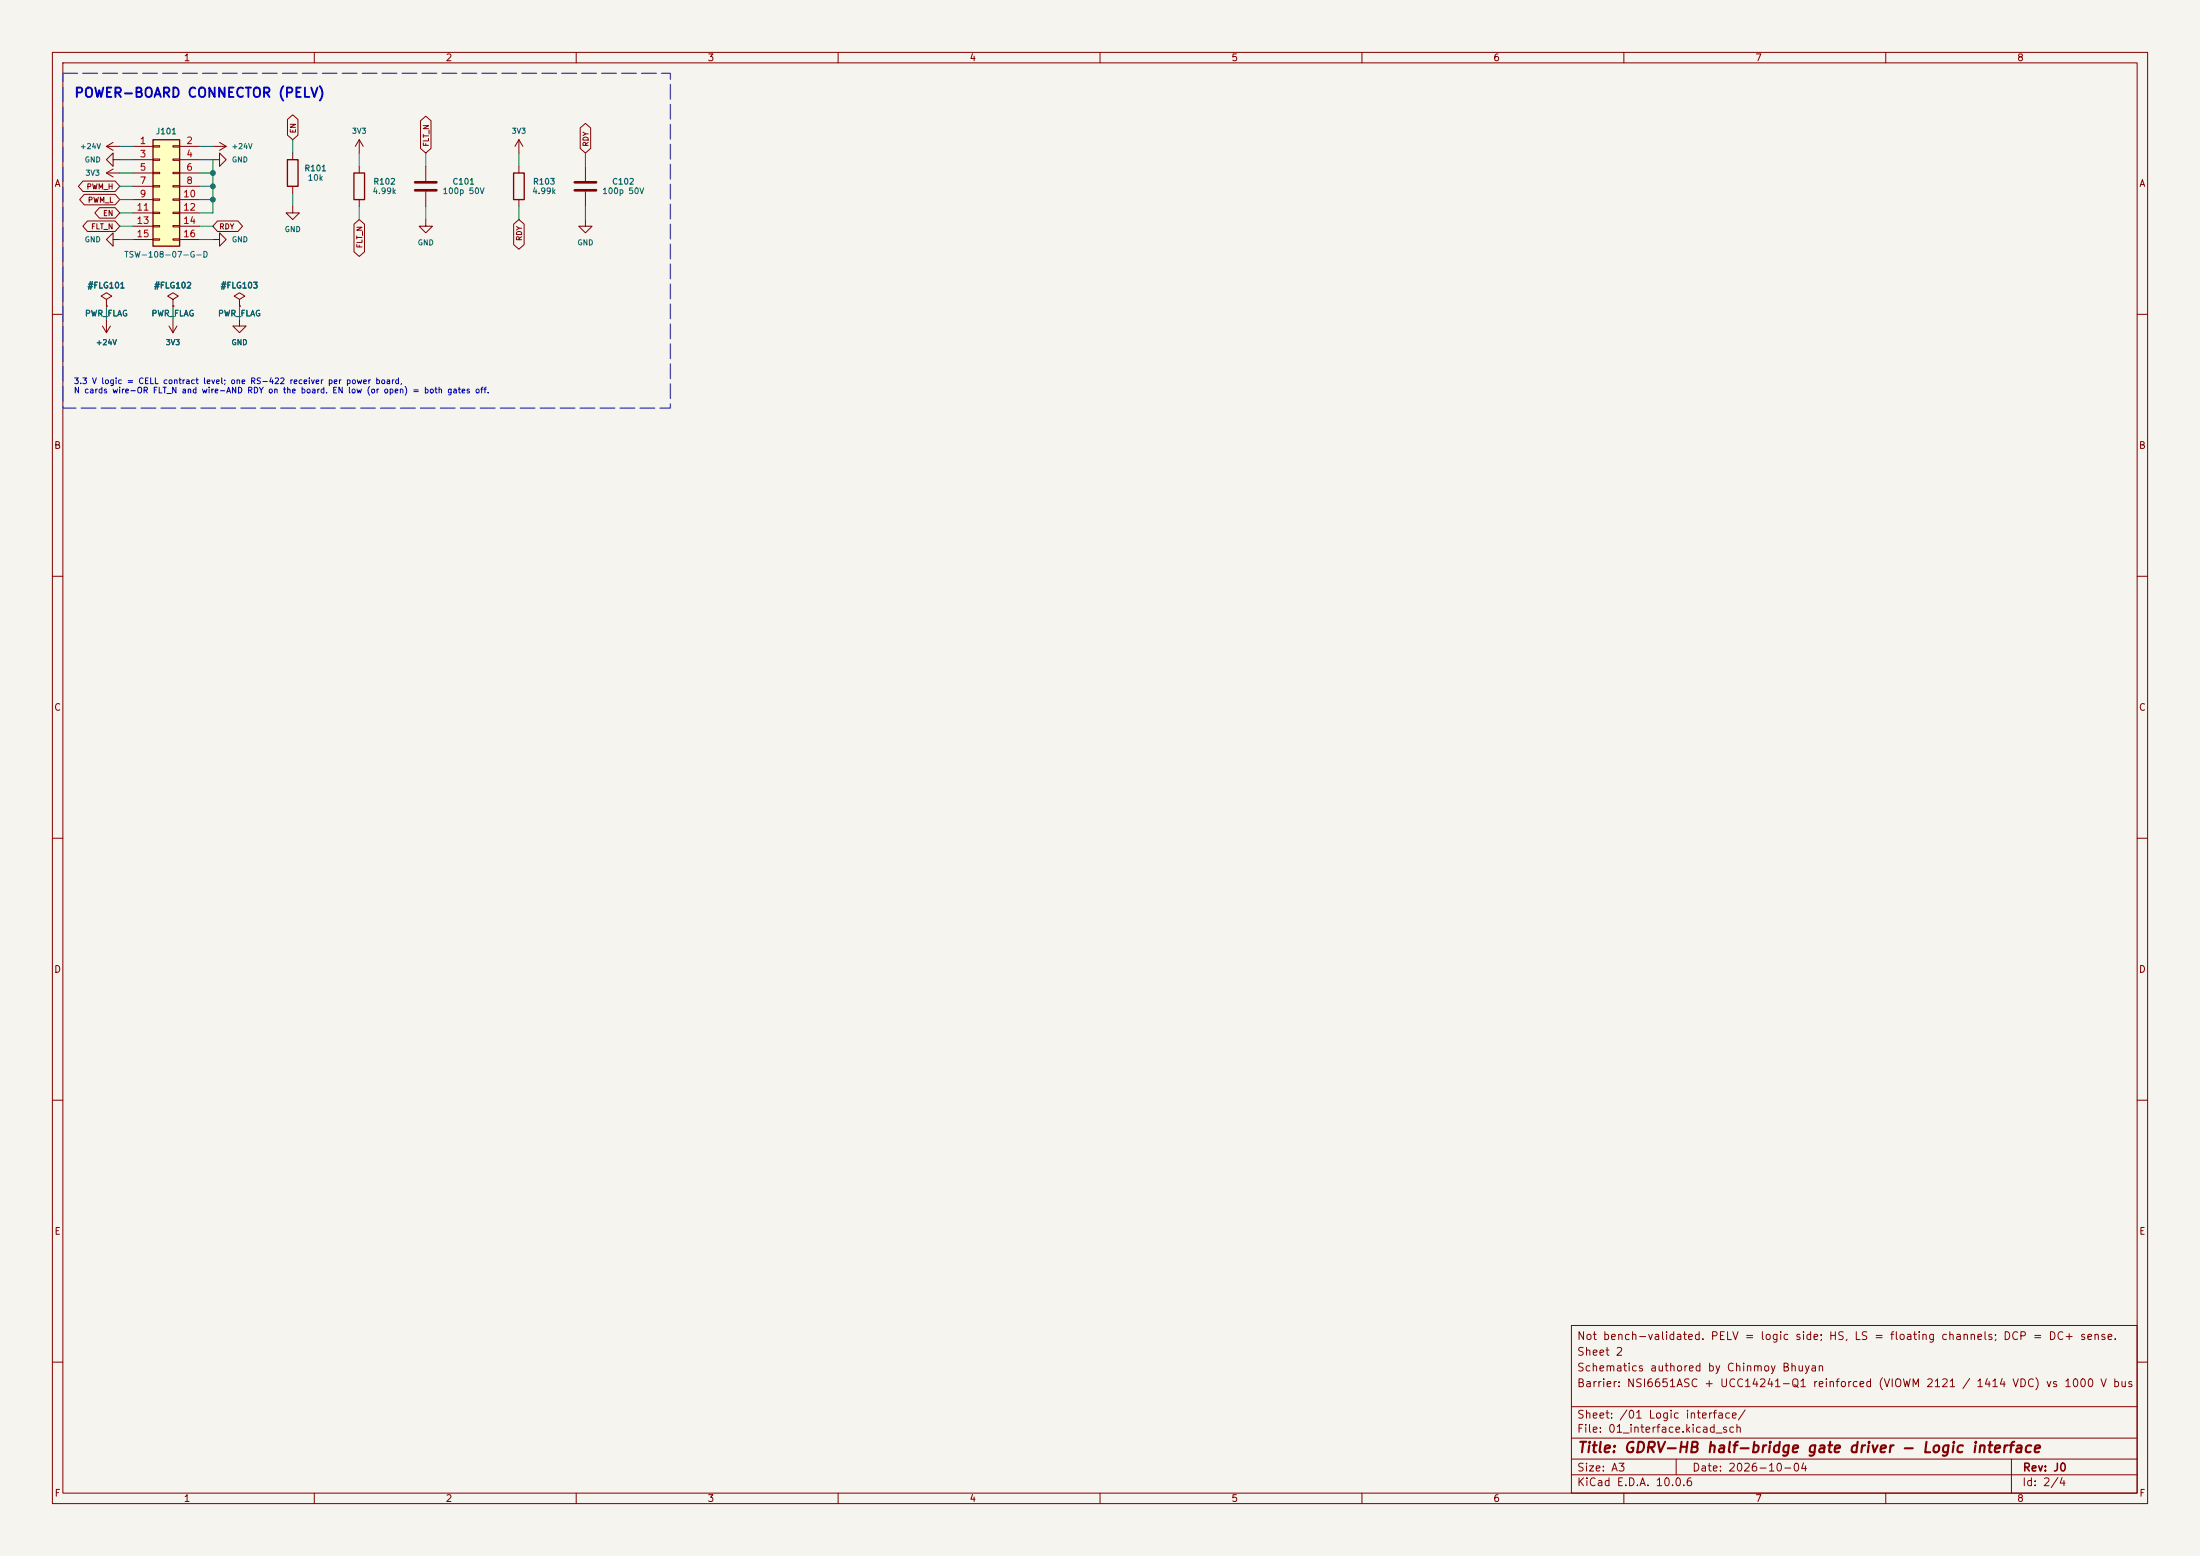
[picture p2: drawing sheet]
(kicad_sch
 (version 20260306)
 (generator "eeschema")
 (generator_version "10.0")
 (paper "A3")
 (title_block
  (title "GDRV-HB half-bridge gate driver - Logic interface")
  (date "2026-10-04")
  (rev "J0")
  (comment 1 "Barrier: NSI6651ASC + UCC14241-Q1 reinforced (VIOWM 2121 / 1414 VDC) vs 1000 V bus")
  (comment 2 "Schematics authored by Chinmoy Bhuyan")
  (comment 3 "Sheet 2")
  (comment 4 "Not bench-validated. PELV = logic side; HS, LS = floating channels; DCP = DC+ sense."))
 (lib_symbols
  (symbol "dcdc:C"
   (pin_numbers (hide yes))
   (pin_names
    (offset 0.254)) (exclude_from_sim no) (in_bom yes) (on_board yes)
   (in_pos_files yes)
   (duplicate_pin_numbers_are_jumpers no)
   (property "Reference" "C" (at 0.635 2.54 0) (show_name no) (do_not_autoplace no) (effects (font (size 1.27 1.27)) (justify left)))
   (property "Value" "C" (at 0.635 -2.54 0) (show_name no) (do_not_autoplace no) (effects (font (size 1.27 1.27)) (justify left)))
   (property "Footprint" "" (at 0.9652 -3.81 0) (show_name no) (do_not_autoplace no) (hide yes) (effects (font (size 1.27 1.27))))
   (property "Datasheet" "" (at 0 0 0) (show_name no) (do_not_autoplace no) (hide yes) (effects (font (size 1.27 1.27))))
   (property "Description" "Unpolarized capacitor" (at 0 0 0) (show_name no) (do_not_autoplace no) (hide yes) (effects (font (size 1.27 1.27))))
   (symbol "C_0_1"
    (polyline (pts (xy -2.032 0.762) (xy 2.032 0.762)) (stroke (width 0.508) (type default)) (fill (type none)))
    (polyline (pts (xy -2.032 -0.762) (xy 2.032 -0.762)) (stroke (width 0.508) (type default)) (fill (type none))))
   (symbol "C_1_1"
    (pin passive line (at 0 3.81 270) (length 2.794) (name "" (effects (font (size 1.27 1.27)))) (number "1" (effects (font (size 1.27 1.27)))))
    (pin passive line (at 0 -3.81 90) (length 2.794) (name "" (effects (font (size 1.27 1.27)))) (number "2" (effects (font (size 1.27 1.27))))))
   (embedded_fonts no))
  (symbol "dcdc:J_LOGIC"
   (pin_names
    (offset 1.016) (hide yes)) (exclude_from_sim no) (in_bom yes) (on_board yes)
   (in_pos_files yes)
   (duplicate_pin_numbers_are_jumpers no)
   (property "Reference" "J" (at 1.27 10.16 0) (show_name no) (do_not_autoplace no) (effects (font (size 1.27 1.27))))
   (property "Value" "Conn_02x08_Odd_Even" (at 1.27 -12.7 0) (show_name no) (do_not_autoplace no) (effects (font (size 1.27 1.27))))
   (property "Footprint" "" (at 0 0 0) (show_name no) (do_not_autoplace no) (hide yes) (effects (font (size 1.27 1.27))))
   (property "Datasheet" "" (at 0 0 0) (show_name no) (do_not_autoplace no) (hide yes) (effects (font (size 1.27 1.27))))
   (property "Description" "Generic connector, double row, 02x08, odd/even pin numbering scheme (row 1 odd numbers, row 2 even numbers), script generated (kicad-library-utils/schlib/autogen/connector/)" (at 0 0 0) (show_name no) (do_not_autoplace no) (hide yes) (effects (font (size 1.27 1.27))))
   (symbol "J_LOGIC_1_1"
    (rectangle (start -1.27 8.89) (end 3.81 -11.43) (stroke (width 0.254) (type default)) (fill (type background)))
    (rectangle (start -1.27 7.747) (end 0 7.493) (stroke (width 0.1524) (type default)) (fill (type none)))
    (rectangle (start -1.27 5.207) (end 0 4.953) (stroke (width 0.1524) (type default)) (fill (type none)))
    (rectangle (start -1.27 2.667) (end 0 2.413) (stroke (width 0.1524) (type default)) (fill (type none)))
    (rectangle (start -1.27 0.127) (end 0 -0.127) (stroke (width 0.1524) (type default)) (fill (type none)))
    (rectangle (start -1.27 -2.413) (end 0 -2.667) (stroke (width 0.1524) (type default)) (fill (type none)))
    (rectangle (start -1.27 -4.953) (end 0 -5.207) (stroke (width 0.1524) (type default)) (fill (type none)))
    (rectangle (start -1.27 -7.493) (end 0 -7.747) (stroke (width 0.1524) (type default)) (fill (type none)))
    (rectangle (start -1.27 -10.033) (end 0 -10.287) (stroke (width 0.1524) (type default)) (fill (type none)))
    (rectangle (start 3.81 7.747) (end 2.54 7.493) (stroke (width 0.1524) (type default)) (fill (type none)))
    (rectangle (start 3.81 5.207) (end 2.54 4.953) (stroke (width 0.1524) (type default)) (fill (type none)))
    (rectangle (start 3.81 2.667) (end 2.54 2.413) (stroke (width 0.1524) (type default)) (fill (type none)))
    (rectangle (start 3.81 0.127) (end 2.54 -0.127) (stroke (width 0.1524) (type default)) (fill (type none)))
    (rectangle (start 3.81 -2.413) (end 2.54 -2.667) (stroke (width 0.1524) (type default)) (fill (type none)))
    (rectangle (start 3.81 -4.953) (end 2.54 -5.207) (stroke (width 0.1524) (type default)) (fill (type none)))
    (rectangle (start 3.81 -7.493) (end 2.54 -7.747) (stroke (width 0.1524) (type default)) (fill (type none)))
    (rectangle (start 3.81 -10.033) (end 2.54 -10.287) (stroke (width 0.1524) (type default)) (fill (type none)))
    (pin passive line (at -5.08 7.62 0) (length 3.81) (name "Pin_1" (effects (font (size 1.27 1.27)))) (number "1" (effects (font (size 1.27 1.27)))))
    (pin passive line (at 7.62 7.62 180) (length 3.81) (name "Pin_2" (effects (font (size 1.27 1.27)))) (number "2" (effects (font (size 1.27 1.27)))))
    (pin passive line (at -5.08 5.08 0) (length 3.81) (name "Pin_3" (effects (font (size 1.27 1.27)))) (number "3" (effects (font (size 1.27 1.27)))))
    (pin passive line (at 7.62 5.08 180) (length 3.81) (name "Pin_4" (effects (font (size 1.27 1.27)))) (number "4" (effects (font (size 1.27 1.27)))))
    (pin passive line (at -5.08 2.54 0) (length 3.81) (name "Pin_5" (effects (font (size 1.27 1.27)))) (number "5" (effects (font (size 1.27 1.27)))))
    (pin passive line (at 7.62 2.54 180) (length 3.81) (name "Pin_6" (effects (font (size 1.27 1.27)))) (number "6" (effects (font (size 1.27 1.27)))))
    (pin passive line (at -5.08 0 0) (length 3.81) (name "Pin_7" (effects (font (size 1.27 1.27)))) (number "7" (effects (font (size 1.27 1.27)))))
    (pin passive line (at 7.62 0 180) (length 3.81) (name "Pin_8" (effects (font (size 1.27 1.27)))) (number "8" (effects (font (size 1.27 1.27)))))
    (pin passive line (at -5.08 -2.54 0) (length 3.81) (name "Pin_9" (effects (font (size 1.27 1.27)))) (number "9" (effects (font (size 1.27 1.27)))))
    (pin passive line (at 7.62 -2.54 180) (length 3.81) (name "Pin_10" (effects (font (size 1.27 1.27)))) (number "10" (effects (font (size 1.27 1.27)))))
    (pin passive line (at -5.08 -5.08 0) (length 3.81) (name "Pin_11" (effects (font (size 1.27 1.27)))) (number "11" (effects (font (size 1.27 1.27)))))
    (pin passive line (at 7.62 -5.08 180) (length 3.81) (name "Pin_12" (effects (font (size 1.27 1.27)))) (number "12" (effects (font (size 1.27 1.27)))))
    (pin passive line (at -5.08 -7.62 0) (length 3.81) (name "Pin_13" (effects (font (size 1.27 1.27)))) (number "13" (effects (font (size 1.27 1.27)))))
    (pin passive line (at 7.62 -7.62 180) (length 3.81) (name "Pin_14" (effects (font (size 1.27 1.27)))) (number "14" (effects (font (size 1.27 1.27)))))
    (pin passive line (at -5.08 -10.16 0) (length 3.81) (name "Pin_15" (effects (font (size 1.27 1.27)))) (number "15" (effects (font (size 1.27 1.27)))))
    (pin passive line (at 7.62 -10.16 180) (length 3.81) (name "Pin_16" (effects (font (size 1.27 1.27)))) (number "16" (effects (font (size 1.27 1.27))))))
   (embedded_fonts no))
  (symbol "dcdc:PWR_+24V"
   (power global)
   (pin_numbers (hide yes))
   (pin_names
    (offset 0) (hide yes)) (exclude_from_sim no) (in_bom yes) (on_board yes)
   (in_pos_files yes)
   (duplicate_pin_numbers_are_jumpers no)
   (property "Reference" "#PWR" (at 0 3.81 0) (show_name no) (do_not_autoplace no) (hide yes) (effects (font (size 1.27 1.27))))
   (property "Value" "+24V" (at 0 3.556 0) (show_name no) (do_not_autoplace no) (effects (font (size 1.27 1.27))))
   (property "Footprint" "" (at 0 0 0) (show_name no) (do_not_autoplace no) (hide yes) (effects (font (size 1.27 1.27))))
   (property "Datasheet" "" (at 0 0 0) (show_name no) (do_not_autoplace no) (hide yes) (effects (font (size 1.27 1.27))))
   (property "Description" "Power rail +24V" (at 0 0 0) (show_name no) (do_not_autoplace no) (hide yes) (effects (font (size 1.27 1.27))))
   (symbol "PWR_+24V_0_1"
    (polyline (pts (xy -0.762 1.27) (xy 0 2.54)) (stroke (width 0) (type default)) (fill (type none)))
    (polyline (pts (xy 0 2.54) (xy 0.762 1.27)) (stroke (width 0) (type default)) (fill (type none)))
    (polyline (pts (xy 0 0) (xy 0 2.54)) (stroke (width 0) (type default)) (fill (type none))))
   (symbol "PWR_+24V_1_1"
    (pin power_in line (at 0 0 90) (length 0) (hide yes) (name "+24V" (effects (font (size 1.27 1.27)))) (number "1" (effects (font (size 1.27 1.27))))))
   (embedded_fonts no))
  (symbol "dcdc:PWR_3V3"
   (power global)
   (pin_numbers (hide yes))
   (pin_names
    (offset 0) (hide yes)) (exclude_from_sim no) (in_bom yes) (on_board yes)
   (in_pos_files yes)
   (duplicate_pin_numbers_are_jumpers no)
   (property "Reference" "#PWR" (at 0 3.81 0) (show_name no) (do_not_autoplace no) (hide yes) (effects (font (size 1.27 1.27))))
   (property "Value" "3V3" (at 0 3.556 0) (show_name no) (do_not_autoplace no) (effects (font (size 1.27 1.27))))
   (property "Footprint" "" (at 0 0 0) (show_name no) (do_not_autoplace no) (hide yes) (effects (font (size 1.27 1.27))))
   (property "Datasheet" "" (at 0 0 0) (show_name no) (do_not_autoplace no) (hide yes) (effects (font (size 1.27 1.27))))
   (property "Description" "Power rail 3V3" (at 0 0 0) (show_name no) (do_not_autoplace no) (hide yes) (effects (font (size 1.27 1.27))))
   (symbol "PWR_3V3_0_1"
    (polyline (pts (xy -0.762 1.27) (xy 0 2.54)) (stroke (width 0) (type default)) (fill (type none)))
    (polyline (pts (xy 0 2.54) (xy 0.762 1.27)) (stroke (width 0) (type default)) (fill (type none)))
    (polyline (pts (xy 0 0) (xy 0 2.54)) (stroke (width 0) (type default)) (fill (type none))))
   (symbol "PWR_3V3_1_1"
    (pin power_in line (at 0 0 90) (length 0) (hide yes) (name "3V3" (effects (font (size 1.27 1.27)))) (number "1" (effects (font (size 1.27 1.27))))))
   (embedded_fonts no))
  (symbol "dcdc:PWR_FLAG"
   (power global)
   (pin_numbers (hide yes))
   (pin_names
    (offset 0) (hide yes)) (exclude_from_sim no) (in_bom yes) (on_board yes)
   (in_pos_files yes)
   (duplicate_pin_numbers_are_jumpers no)
   (property "Reference" "#FLG" (at 0 1.905 0) (show_name no) (do_not_autoplace no) (hide yes) (effects (font (size 1.27 1.27))))
   (property "Value" "PWR_FLAG" (at 0 3.81 0) (show_name no) (do_not_autoplace no) (effects (font (size 1.27 1.27))))
   (property "Footprint" "" (at 0 0 0) (show_name no) (do_not_autoplace no) (hide yes) (effects (font (size 1.27 1.27))))
   (property "Datasheet" "" (at 0 0 0) (show_name no) (do_not_autoplace no) (hide yes) (effects (font (size 1.27 1.27))))
   (property "Description" "Special symbol for telling ERC where power comes from" (at 0 0 0) (show_name no) (do_not_autoplace no) (hide yes) (effects (font (size 1.27 1.27))))
   (symbol "PWR_FLAG_0_0"
    (pin power_out line (at 0 0 90) (length 0) (name "" (effects (font (size 1.27 1.27)))) (number "1" (effects (font (size 1.27 1.27))))))
   (symbol "PWR_FLAG_0_1"
    (polyline (pts (xy 0 0) (xy 0 1.27) (xy -1.016 1.905) (xy 0 2.54) (xy 1.016 1.905) (xy 0 1.27)) (stroke (width 0) (type default)) (fill (type none))))
   (embedded_fonts no))
  (symbol "dcdc:PWR_GND"
   (power global)
   (pin_numbers (hide yes))
   (pin_names
    (offset 0) (hide yes)) (exclude_from_sim no) (in_bom yes) (on_board yes)
   (in_pos_files yes)
   (duplicate_pin_numbers_are_jumpers no)
   (property "Reference" "#PWR" (at 0 -3.81 0) (show_name no) (do_not_autoplace no) (hide yes) (effects (font (size 1.27 1.27))))
   (property "Value" "GND" (at 0 -3.556 0) (show_name no) (do_not_autoplace no) (effects (font (size 1.27 1.27))))
   (property "Footprint" "" (at 0 0 0) (show_name no) (do_not_autoplace no) (hide yes) (effects (font (size 1.27 1.27))))
   (property "Datasheet" "" (at 0 0 0) (show_name no) (do_not_autoplace no) (hide yes) (effects (font (size 1.27 1.27))))
   (property "Description" "Power rail GND" (at 0 0 0) (show_name no) (do_not_autoplace no) (hide yes) (effects (font (size 1.27 1.27))))
   (symbol "PWR_GND_0_1"
    (polyline (pts (xy 0 0) (xy 0 -1.27) (xy 1.27 -1.27) (xy 0 -2.54) (xy -1.27 -1.27) (xy 0 -1.27)) (stroke (width 0) (type default)) (fill (type none))))
   (symbol "PWR_GND_1_1"
    (pin power_in line (at 0 0 270) (length 0) (hide yes) (name "GND" (effects (font (size 1.27 1.27)))) (number "1" (effects (font (size 1.27 1.27))))))
   (embedded_fonts no))
  (symbol "dcdc:R"
   (pin_numbers (hide yes))
   (pin_names
    (offset 0)) (exclude_from_sim no) (in_bom yes) (on_board yes)
   (in_pos_files yes)
   (duplicate_pin_numbers_are_jumpers no)
   (property "Reference" "R" (at 2.032 0 90) (show_name no) (do_not_autoplace no) (effects (font (size 1.27 1.27))))
   (property "Value" "R" (at 0 0 90) (show_name no) (do_not_autoplace no) (effects (font (size 1.27 1.27))))
   (property "Footprint" "" (at -1.778 0 90) (show_name no) (do_not_autoplace no) (hide yes) (effects (font (size 1.27 1.27))))
   (property "Datasheet" "" (at 0 0 0) (show_name no) (do_not_autoplace no) (hide yes) (effects (font (size 1.27 1.27))))
   (property "Description" "Resistor" (at 0 0 0) (show_name no) (do_not_autoplace no) (hide yes) (effects (font (size 1.27 1.27))))
   (symbol "R_0_1"
    (rectangle (start -1.016 -2.54) (end 1.016 2.54) (stroke (width 0.254) (type default)) (fill (type none))))
   (symbol "R_1_1"
    (pin passive line (at 0 3.81 270) (length 1.27) (name "" (effects (font (size 1.27 1.27)))) (number "1" (effects (font (size 1.27 1.27)))))
    (pin passive line (at 0 -3.81 90) (length 1.27) (name "" (effects (font (size 1.27 1.27)))) (number "2" (effects (font (size 1.27 1.27))))))
   (embedded_fonts no)))
 (rectangle
  (start 12 14)
  (end 127.98 77.9)
  (stroke (width 0.254) (type dash) (color 72 72 160 1))
  (fill (type none)))
 (text "3.3 V logic = CELL contract level; one RS-422 receiver per power board,\nN cards wire-OR FLT_N and wire-AND RDY on the board. EN low (or open) = both gates off."
  (exclude_from_sim no)
  (at 14 75.4 0)
  (effects (font (size 1.1 1.1)) (justify left bottom)))
 (text "POWER-BOARD CONNECTOR (PELV)"
  (exclude_from_sim no)
  (at 14 19 0)
  (effects (font (size 1.8 1.8)
    (bold yes)) (justify left bottom)))
 (junction
  (at 40.64 33.02)
  (diameter 0)
  (color 0 0 0 0))
 (junction
  (at 40.64 38.1)
  (diameter 0)
  (color 0 0 0 0))
 (junction
  (at 40.64 35.56)
  (diameter 0)
  (color 0 0 0 0))
 (wire
  (pts (xy 40.64 35.56) (xy 40.64 38.1))
  (stroke (width 0) (type default)))
 (wire
  (pts (xy 81.28 39.37) (xy 81.28 41.91))
  (stroke (width 0) (type default)))
 (wire
  (pts (xy 40.64 38.1) (xy 40.64 40.64))
  (stroke (width 0) (type default)))
 (wire
  (pts (xy 25.4 33.02) (xy 22.86 33.02))
  (stroke (width 0) (type default)))
 (wire
  (pts (xy 25.4 40.64) (xy 22.86 40.64))
  (stroke (width 0) (type default)))
 (wire
  (pts (xy 25.4 27.94) (xy 22.86 27.94))
  (stroke (width 0) (type default)))
 (wire
  (pts (xy 25.4 35.56) (xy 22.86 35.56))
  (stroke (width 0) (type default)))
 (wire
  (pts (xy 99.06 39.37) (xy 99.06 41.91))
  (stroke (width 0) (type default)))
 (wire
  (pts (xy 25.4 43.18) (xy 22.86 43.18))
  (stroke (width 0) (type default)))
 (wire
  (pts (xy 38.1 43.18) (xy 40.64 43.18))
  (stroke (width 0) (type default)))
 (wire
  (pts (xy 55.88 36.83) (xy 55.88 39.37))
  (stroke (width 0) (type default)))
 (wire
  (pts (xy 40.64 33.02) (xy 40.64 35.56))
  (stroke (width 0) (type default)))
 (wire
  (pts (xy 25.4 30.48) (xy 22.86 30.48))
  (stroke (width 0) (type default)))
 (wire
  (pts (xy 38.1 40.64) (xy 40.64 40.64))
  (stroke (width 0) (type default)))
 (wire
  (pts (xy 20.32 58.42) (xy 20.32 60.96))
  (stroke (width 0) (type default)))
 (wire
  (pts (xy 68.58 39.37) (xy 68.58 41.91))
  (stroke (width 0) (type default)))
 (wire
  (pts (xy 38.1 35.56) (xy 40.64 35.56))
  (stroke (width 0) (type default)))
 (wire
  (pts (xy 68.58 31.75) (xy 68.58 29.21))
  (stroke (width 0) (type default)))
 (wire
  (pts (xy 33.02 58.42) (xy 33.02 60.96))
  (stroke (width 0) (type default)))
 (wire
  (pts (xy 25.4 45.72) (xy 22.86 45.72))
  (stroke (width 0) (type default)))
 (wire
  (pts (xy 38.1 30.48) (xy 40.64 30.48))
  (stroke (width 0) (type default)))
 (wire
  (pts (xy 40.64 30.48) (xy 40.64 33.02))
  (stroke (width 0) (type default)))
 (wire
  (pts (xy 38.1 27.94) (xy 40.64 27.94))
  (stroke (width 0) (type default)))
 (wire
  (pts (xy 38.1 38.1) (xy 40.64 38.1))
  (stroke (width 0) (type default)))
 (wire
  (pts (xy 99.06 31.75) (xy 99.06 29.21))
  (stroke (width 0) (type default)))
 (wire
  (pts (xy 38.1 33.02) (xy 40.64 33.02))
  (stroke (width 0) (type default)))
 (wire
  (pts (xy 55.88 29.21) (xy 55.88 26.67))
  (stroke (width 0) (type default)))
 (wire
  (pts (xy 45.72 58.42) (xy 45.72 60.96))
  (stroke (width 0) (type default)))
 (wire
  (pts (xy 81.28 31.75) (xy 81.28 29.21))
  (stroke (width 0) (type default)))
 (wire
  (pts (xy 111.76 39.37) (xy 111.76 41.91))
  (stroke (width 0) (type default)))
 (wire
  (pts (xy 38.1 45.72) (xy 40.64 45.72))
  (stroke (width 0) (type default)))
 (wire
  (pts (xy 25.4 38.1) (xy 22.86 38.1))
  (stroke (width 0) (type default)))
 (wire
  (pts (xy 111.76 31.75) (xy 111.76 29.21))
  (stroke (width 0) (type default)))
 (global_label "RDY"
  (shape bidirectional)
  (at 99.06 41.91 270)
  (fields_autoplaced yes)
  (effects (font (size 1 1)) (justify right))
  (property "Intersheetrefs" "${INTERSHEET_REFS}" (at 99.06 41.91 270) (hide yes) (show_name no) (do_not_autoplace no) (effects (font (size 1 1)))))
 (global_label "RDY"
  (shape bidirectional)
  (at 111.76 29.21 90)
  (fields_autoplaced yes)
  (effects (font (size 1 1)) (justify left))
  (property "Intersheetrefs" "${INTERSHEET_REFS}" (at 111.76 29.21 90) (hide yes) (show_name no) (do_not_autoplace no) (effects (font (size 1 1)))))
 (global_label "FLT_N"
  (shape bidirectional)
  (at 81.28 29.21 90)
  (fields_autoplaced yes)
  (effects (font (size 1 1)) (justify left))
  (property "Intersheetrefs" "${INTERSHEET_REFS}" (at 81.28 29.21 90) (hide yes) (show_name no) (do_not_autoplace no) (effects (font (size 1 1)))))
 (global_label "FLT_N"
  (shape bidirectional)
  (at 22.86 43.18 180)
  (fields_autoplaced yes)
  (effects (font (size 1 1)) (justify right))
  (property "Intersheetrefs" "${INTERSHEET_REFS}" (at 22.86 43.18 180) (hide yes) (show_name no) (do_not_autoplace no) (effects (font (size 1 1)))))
 (global_label "EN"
  (shape bidirectional)
  (at 22.86 40.64 180)
  (fields_autoplaced yes)
  (effects (font (size 1 1)) (justify right))
  (property "Intersheetrefs" "${INTERSHEET_REFS}" (at 22.86 40.64 180) (hide yes) (show_name no) (do_not_autoplace no) (effects (font (size 1 1)))))
 (global_label "FLT_N"
  (shape bidirectional)
  (at 68.58 41.91 270)
  (fields_autoplaced yes)
  (effects (font (size 1 1)) (justify right))
  (property "Intersheetrefs" "${INTERSHEET_REFS}" (at 68.58 41.91 270) (hide yes) (show_name no) (do_not_autoplace no) (effects (font (size 1 1)))))
 (global_label "PWM_L"
  (shape bidirectional)
  (at 22.86 38.1 180)
  (fields_autoplaced yes)
  (effects (font (size 1 1)) (justify right))
  (property "Intersheetrefs" "${INTERSHEET_REFS}" (at 22.86 38.1 180) (hide yes) (show_name no) (do_not_autoplace no) (effects (font (size 1 1)))))
 (global_label "PWM_H"
  (shape bidirectional)
  (at 22.86 35.56 180)
  (fields_autoplaced yes)
  (effects (font (size 1 1)) (justify right))
  (property "Intersheetrefs" "${INTERSHEET_REFS}" (at 22.86 35.56 180) (hide yes) (show_name no) (do_not_autoplace no) (effects (font (size 1 1)))))
 (global_label "RDY"
  (shape bidirectional)
  (at 40.64 43.18 0)
  (fields_autoplaced yes)
  (effects (font (size 1 1)) (justify left))
  (property "Intersheetrefs" "${INTERSHEET_REFS}" (at 40.64 43.18 0) (hide yes) (show_name no) (do_not_autoplace no) (effects (font (size 1 1)))))
 (global_label "EN"
  (shape bidirectional)
  (at 55.88 26.67 90)
  (fields_autoplaced yes)
  (effects (font (size 1 1)) (justify left))
  (property "Intersheetrefs" "${INTERSHEET_REFS}" (at 55.88 26.67 90) (hide yes) (show_name no) (do_not_autoplace no) (effects (font (size 1 1)))))
 (symbol
  (lib_id "dcdc:R")
  (at 55.88 33.02 0)
  (unit 1)
  (body_style 1)
  (exclude_from_sim no)
  (in_bom yes)
  (on_board yes)
  (in_pos_files yes)
  (dnp no)
  (property "Reference" "R101" (at 60.244 32.12 0) (show_name no) (do_not_autoplace no) (effects (font (size 1.1 1.1)
    (bold yes))))
  (property "Value" "10k" (at 60.244 33.92 0) (show_name no) (do_not_autoplace no) (effects (font (size 1.1 1.1))))
  (property "Footprint" "" (at 55.88 33.02 0) (hide yes) (show_name no) (do_not_autoplace no) (effects (font (size 1.27 1.27))))
  (property "Datasheet" "" (at 55.88 33.02 0) (hide yes) (show_name no) (do_not_autoplace no) (effects (font (size 1.27 1.27))))
  (property "Description" "Resistor 10k 1% 0603 EN open = disabled" (at 55.88 33.02 0) (hide yes) (show_name no) (do_not_autoplace no) (effects (font (size 1.27 1.27))))
  (property "Manufacturer" "" (at 55.88 33.02 0) (hide yes) (show_name no) (do_not_autoplace no) (effects (font (size 1.27 1.27))))
  (property "MPN" "" (at 55.88 33.02 0) (hide yes) (show_name no) (do_not_autoplace no) (effects (font (size 1.27 1.27))))
  (property "Package" "0603" (at 55.88 33.02 0) (hide yes) (show_name no) (do_not_autoplace no) (effects (font (size 1.27 1.27))))
  (property "Sourcing" "GENERIC" (at 55.88 33.02 0) (hide yes) (show_name no) (do_not_autoplace no) (effects (font (size 1.27 1.27))))
  (property "Domain" "PELV" (at 55.88 33.02 0) (hide yes) (show_name no) (do_not_autoplace no) (effects (font (size 1.27 1.27))))
  (pin "1")
  (pin "2"))
 (symbol
  (lib_id "dcdc:PWR_GND")
  (at 81.28 41.91 0)
  (unit 1)
  (body_style 1)
  (exclude_from_sim no)
  (in_bom yes)
  (on_board yes)
  (in_pos_files yes)
  (dnp no)
  (property "Reference" "#PWR01010" (at 81.28 41.91 0) (hide yes) (show_name no) (do_not_autoplace no) (effects (font (size 1 1))))
  (property "Value" "GND" (at 81.28 46.31 0) (show_name no) (do_not_autoplace no) (effects (font (size 1 1))))
  (property "Footprint" "" (at 81.28 41.91 0) (hide yes) (show_name no) (do_not_autoplace no) (effects (font (size 1.27 1.27))))
  (property "Datasheet" "" (at 81.28 41.91 0) (show_name no) (do_not_autoplace no) (effects (font (size 1.27 1.27))))
  (property "Description" "" (at 81.28 41.91 0) (show_name no) (do_not_autoplace no) (effects (font (size 1.27 1.27))))
  (pin "1"))
 (symbol
  (lib_id "dcdc:PWR_GND")
  (at 22.86 45.72 270)
  (unit 1)
  (body_style 1)
  (exclude_from_sim no)
  (in_bom yes)
  (on_board yes)
  (in_pos_files yes)
  (dnp no)
  (property "Reference" "#PWR01005" (at 22.86 45.72 90) (hide yes) (show_name no) (do_not_autoplace no) (effects (font (size 1 1))))
  (property "Value" "GND" (at 17.7 45.72 90) (show_name no) (do_not_autoplace no) (effects (font (size 1 1))))
  (property "Footprint" "" (at 22.86 45.72 0) (hide yes) (show_name no) (do_not_autoplace no) (effects (font (size 1.27 1.27))))
  (property "Datasheet" "" (at 22.86 45.72 0) (show_name no) (do_not_autoplace no) (effects (font (size 1.27 1.27))))
  (property "Description" "" (at 22.86 45.72 0) (show_name no) (do_not_autoplace no) (effects (font (size 1.27 1.27))))
  (pin "1"))
 (symbol
  (lib_id "dcdc:C")
  (at 111.76 35.56 0)
  (unit 1)
  (body_style 1)
  (exclude_from_sim no)
  (in_bom yes)
  (on_board yes)
  (in_pos_files yes)
  (dnp no)
  (property "Reference" "C102" (at 118.988 34.66 0) (show_name no) (do_not_autoplace no) (effects (font (size 1.1 1.1)
    (bold yes))))
  (property "Value" "100p 50V" (at 118.988 36.46 0) (show_name no) (do_not_autoplace no) (effects (font (size 1.1 1.1))))
  (property "Footprint" "" (at 111.76 35.56 0) (hide yes) (show_name no) (do_not_autoplace no) (effects (font (size 1.27 1.27))))
  (property "Datasheet" "" (at 111.76 35.56 0) (hide yes) (show_name no) (do_not_autoplace no) (effects (font (size 1.27 1.27))))
  (property "Description" "Capacitor 100p 5% 50V C0G 0603" (at 111.76 35.56 0) (hide yes) (show_name no) (do_not_autoplace no) (effects (font (size 1.27 1.27))))
  (property "Manufacturer" "" (at 111.76 35.56 0) (hide yes) (show_name no) (do_not_autoplace no) (effects (font (size 1.27 1.27))))
  (property "MPN" "" (at 111.76 35.56 0) (hide yes) (show_name no) (do_not_autoplace no) (effects (font (size 1.27 1.27))))
  (property "Package" "0603" (at 111.76 35.56 0) (hide yes) (show_name no) (do_not_autoplace no) (effects (font (size 1.27 1.27))))
  (property "Sourcing" "GENERIC" (at 111.76 35.56 0) (hide yes) (show_name no) (do_not_autoplace no) (effects (font (size 1.27 1.27))))
  (property "Domain" "PELV" (at 111.76 35.56 0) (hide yes) (show_name no) (do_not_autoplace no) (effects (font (size 1.27 1.27))))
  (pin "1")
  (pin "2"))
 (symbol
  (lib_id "dcdc:PWR_GND")
  (at 40.64 30.48 90)
  (unit 1)
  (body_style 1)
  (exclude_from_sim no)
  (in_bom yes)
  (on_board yes)
  (in_pos_files yes)
  (dnp no)
  (property "Reference" "#PWR01006" (at 40.64 30.48 90) (hide yes) (show_name no) (do_not_autoplace no) (effects (font (size 1 1))))
  (property "Value" "GND" (at 45.8 30.48 90) (show_name no) (do_not_autoplace no) (effects (font (size 1 1))))
  (property "Footprint" "" (at 40.64 30.48 0) (hide yes) (show_name no) (do_not_autoplace no) (effects (font (size 1.27 1.27))))
  (property "Datasheet" "" (at 40.64 30.48 0) (show_name no) (do_not_autoplace no) (effects (font (size 1.27 1.27))))
  (property "Description" "" (at 40.64 30.48 0) (show_name no) (do_not_autoplace no) (effects (font (size 1.27 1.27))))
  (pin "1"))
 (symbol
  (lib_id "dcdc:PWR_GND")
  (at 40.64 45.72 90)
  (unit 1)
  (body_style 1)
  (exclude_from_sim no)
  (in_bom yes)
  (on_board yes)
  (in_pos_files yes)
  (dnp no)
  (property "Reference" "#PWR01007" (at 40.64 45.72 90) (hide yes) (show_name no) (do_not_autoplace no) (effects (font (size 1 1))))
  (property "Value" "GND" (at 45.8 45.72 90) (show_name no) (do_not_autoplace no) (effects (font (size 1 1))))
  (property "Footprint" "" (at 40.64 45.72 0) (hide yes) (show_name no) (do_not_autoplace no) (effects (font (size 1.27 1.27))))
  (property "Datasheet" "" (at 40.64 45.72 0) (show_name no) (do_not_autoplace no) (effects (font (size 1.27 1.27))))
  (property "Description" "" (at 40.64 45.72 0) (show_name no) (do_not_autoplace no) (effects (font (size 1.27 1.27))))
  (pin "1"))
 (symbol
  (lib_id "dcdc:PWR_GND")
  (at 111.76 41.91 0)
  (unit 1)
  (body_style 1)
  (exclude_from_sim no)
  (in_bom yes)
  (on_board yes)
  (in_pos_files yes)
  (dnp no)
  (property "Reference" "#PWR01012" (at 111.76 41.91 0) (hide yes) (show_name no) (do_not_autoplace no) (effects (font (size 1 1))))
  (property "Value" "GND" (at 111.76 46.31 0) (show_name no) (do_not_autoplace no) (effects (font (size 1 1))))
  (property "Footprint" "" (at 111.76 41.91 0) (hide yes) (show_name no) (do_not_autoplace no) (effects (font (size 1.27 1.27))))
  (property "Datasheet" "" (at 111.76 41.91 0) (show_name no) (do_not_autoplace no) (effects (font (size 1.27 1.27))))
  (property "Description" "" (at 111.76 41.91 0) (show_name no) (do_not_autoplace no) (effects (font (size 1.27 1.27))))
  (pin "1"))
 (symbol
  (lib_id "dcdc:PWR_FLAG")
  (at 20.32 58.42 0)
  (unit 1)
  (body_style 1)
  (exclude_from_sim no)
  (in_bom yes)
  (on_board yes)
  (in_pos_files yes)
  (dnp no)
  (property "Reference" "#FLG101" (at 20.32 54.48 0) (show_name no) (do_not_autoplace no) (effects (font (size 1.1 1.1)
    (bold yes))))
  (property "Value" "PWR_FLAG" (at 20.32 59.82 0) (show_name no) (do_not_autoplace no) (effects (font (size 1.1 1.1))))
  (property "Footprint" "" (at 20.32 58.42 0) (hide yes) (show_name no) (do_not_autoplace no) (effects (font (size 1.27 1.27))))
  (property "Datasheet" "" (at 20.32 58.42 0) (hide yes) (show_name no) (do_not_autoplace no) (effects (font (size 1.27 1.27))))
  (property "Description" "ERC power flag" (at 20.32 58.42 0) (hide yes) (show_name no) (do_not_autoplace no) (effects (font (size 1.27 1.27))))
  (property "Manufacturer" "" (at 20.32 58.42 0) (hide yes) (show_name no) (do_not_autoplace no) (effects (font (size 1.27 1.27))))
  (property "MPN" "" (at 20.32 58.42 0) (hide yes) (show_name no) (do_not_autoplace no) (effects (font (size 1.27 1.27))))
  (property "Package" "" (at 20.32 58.42 0) (hide yes) (show_name no) (do_not_autoplace no) (effects (font (size 1.27 1.27))))
  (property "Sourcing" "NOPART" (at 20.32 58.42 0) (hide yes) (show_name no) (do_not_autoplace no) (effects (font (size 1.27 1.27))))
  (property "Domain" "PELV" (at 20.32 58.42 0) (hide yes) (show_name no) (do_not_autoplace no) (effects (font (size 1.27 1.27))))
  (pin "1"))
 (symbol
  (lib_id "dcdc:PWR_+24V")
  (at 40.64 27.94 270)
  (unit 1)
  (body_style 1)
  (exclude_from_sim no)
  (in_bom yes)
  (on_board yes)
  (in_pos_files yes)
  (dnp no)
  (property "Reference" "#PWR01002" (at 40.64 27.94 90) (hide yes) (show_name no) (do_not_autoplace no) (effects (font (size 1 1))))
  (property "Value" "+24V" (at 46.22 27.94 90) (show_name no) (do_not_autoplace no) (effects (font (size 1 1))))
  (property "Footprint" "" (at 40.64 27.94 0) (hide yes) (show_name no) (do_not_autoplace no) (effects (font (size 1.27 1.27))))
  (property "Datasheet" "" (at 40.64 27.94 0) (show_name no) (do_not_autoplace no) (effects (font (size 1.27 1.27))))
  (property "Description" "" (at 40.64 27.94 0) (show_name no) (do_not_autoplace no) (effects (font (size 1.27 1.27))))
  (pin "1"))
 (symbol
  (lib_id "dcdc:PWR_GND")
  (at 45.72 60.96 0)
  (unit 1)
  (body_style 1)
  (exclude_from_sim no)
  (in_bom yes)
  (on_board yes)
  (in_pos_files yes)
  (dnp no)
  (property "Reference" "#PWR01015" (at 45.72 60.96 0) (hide yes) (show_name no) (do_not_autoplace no) (effects (font (size 1 1))))
  (property "Value" "GND" (at 45.72 65.36 0) (show_name no) (do_not_autoplace no) (effects (font (size 1 1))))
  (property "Footprint" "" (at 45.72 60.96 0) (hide yes) (show_name no) (do_not_autoplace no) (effects (font (size 1.27 1.27))))
  (property "Datasheet" "" (at 45.72 60.96 0) (show_name no) (do_not_autoplace no) (effects (font (size 1.27 1.27))))
  (property "Description" "" (at 45.72 60.96 0) (show_name no) (do_not_autoplace no) (effects (font (size 1.27 1.27))))
  (pin "1"))
 (symbol
  (lib_id "dcdc:R")
  (at 99.06 35.56 180)
  (unit 1)
  (body_style 1)
  (exclude_from_sim no)
  (in_bom yes)
  (on_board yes)
  (in_pos_files yes)
  (dnp no)
  (property "Reference" "R103" (at 103.886 34.66 0) (show_name no) (do_not_autoplace no) (effects (font (size 1.1 1.1)
    (bold yes))))
  (property "Value" "4.99k" (at 103.886 36.46 0) (show_name no) (do_not_autoplace no) (effects (font (size 1.1 1.1))))
  (property "Footprint" "" (at 99.06 35.56 0) (hide yes) (show_name no) (do_not_autoplace no) (effects (font (size 1.27 1.27))))
  (property "Datasheet" "" (at 99.06 35.56 0) (hide yes) (show_name no) (do_not_autoplace no) (effects (font (size 1.27 1.27))))
  (property "Description" "Resistor 4.99k 1% 0603" (at 99.06 35.56 0) (hide yes) (show_name no) (do_not_autoplace no) (effects (font (size 1.27 1.27))))
  (property "Manufacturer" "" (at 99.06 35.56 0) (hide yes) (show_name no) (do_not_autoplace no) (effects (font (size 1.27 1.27))))
  (property "MPN" "" (at 99.06 35.56 0) (hide yes) (show_name no) (do_not_autoplace no) (effects (font (size 1.27 1.27))))
  (property "Package" "0603" (at 99.06 35.56 0) (hide yes) (show_name no) (do_not_autoplace no) (effects (font (size 1.27 1.27))))
  (property "Sourcing" "GENERIC" (at 99.06 35.56 0) (hide yes) (show_name no) (do_not_autoplace no) (effects (font (size 1.27 1.27))))
  (property "Domain" "PELV" (at 99.06 35.56 0) (hide yes) (show_name no) (do_not_autoplace no) (effects (font (size 1.27 1.27))))
  (pin "1")
  (pin "2"))
 (symbol
  (lib_id "dcdc:PWR_+24V")
  (at 22.86 27.94 90)
  (unit 1)
  (body_style 1)
  (exclude_from_sim no)
  (in_bom yes)
  (on_board yes)
  (in_pos_files yes)
  (dnp no)
  (property "Reference" "#PWR01001" (at 22.86 27.94 90) (hide yes) (show_name no) (do_not_autoplace no) (effects (font (size 1 1))))
  (property "Value" "+24V" (at 17.28 27.94 90) (show_name no) (do_not_autoplace no) (effects (font (size 1 1))))
  (property "Footprint" "" (at 22.86 27.94 0) (hide yes) (show_name no) (do_not_autoplace no) (effects (font (size 1.27 1.27))))
  (property "Datasheet" "" (at 22.86 27.94 0) (show_name no) (do_not_autoplace no) (effects (font (size 1.27 1.27))))
  (property "Description" "" (at 22.86 27.94 0) (show_name no) (do_not_autoplace no) (effects (font (size 1.27 1.27))))
  (pin "1"))
 (symbol
  (lib_id "dcdc:PWR_FLAG")
  (at 33.02 58.42 0)
  (unit 1)
  (body_style 1)
  (exclude_from_sim no)
  (in_bom yes)
  (on_board yes)
  (in_pos_files yes)
  (dnp no)
  (property "Reference" "#FLG102" (at 33.02 54.48 0) (show_name no) (do_not_autoplace no) (effects (font (size 1.1 1.1)
    (bold yes))))
  (property "Value" "PWR_FLAG" (at 33.02 59.82 0) (show_name no) (do_not_autoplace no) (effects (font (size 1.1 1.1))))
  (property "Footprint" "" (at 33.02 58.42 0) (hide yes) (show_name no) (do_not_autoplace no) (effects (font (size 1.27 1.27))))
  (property "Datasheet" "" (at 33.02 58.42 0) (hide yes) (show_name no) (do_not_autoplace no) (effects (font (size 1.27 1.27))))
  (property "Description" "ERC power flag" (at 33.02 58.42 0) (hide yes) (show_name no) (do_not_autoplace no) (effects (font (size 1.27 1.27))))
  (property "Manufacturer" "" (at 33.02 58.42 0) (hide yes) (show_name no) (do_not_autoplace no) (effects (font (size 1.27 1.27))))
  (property "MPN" "" (at 33.02 58.42 0) (hide yes) (show_name no) (do_not_autoplace no) (effects (font (size 1.27 1.27))))
  (property "Package" "" (at 33.02 58.42 0) (hide yes) (show_name no) (do_not_autoplace no) (effects (font (size 1.27 1.27))))
  (property "Sourcing" "NOPART" (at 33.02 58.42 0) (hide yes) (show_name no) (do_not_autoplace no) (effects (font (size 1.27 1.27))))
  (property "Domain" "PELV" (at 33.02 58.42 0) (hide yes) (show_name no) (do_not_autoplace no) (effects (font (size 1.27 1.27))))
  (pin "1"))
 (symbol
  (lib_id "dcdc:R")
  (at 68.58 35.56 180)
  (unit 1)
  (body_style 1)
  (exclude_from_sim no)
  (in_bom yes)
  (on_board yes)
  (in_pos_files yes)
  (dnp no)
  (property "Reference" "R102" (at 73.406 34.66 0) (show_name no) (do_not_autoplace no) (effects (font (size 1.1 1.1)
    (bold yes))))
  (property "Value" "4.99k" (at 73.406 36.46 0) (show_name no) (do_not_autoplace no) (effects (font (size 1.1 1.1))))
  (property "Footprint" "" (at 68.58 35.56 0) (hide yes) (show_name no) (do_not_autoplace no) (effects (font (size 1.27 1.27))))
  (property "Datasheet" "" (at 68.58 35.56 0) (hide yes) (show_name no) (do_not_autoplace no) (effects (font (size 1.27 1.27))))
  (property "Description" "Resistor 4.99k 1% 0603" (at 68.58 35.56 0) (hide yes) (show_name no) (do_not_autoplace no) (effects (font (size 1.27 1.27))))
  (property "Manufacturer" "" (at 68.58 35.56 0) (hide yes) (show_name no) (do_not_autoplace no) (effects (font (size 1.27 1.27))))
  (property "MPN" "" (at 68.58 35.56 0) (hide yes) (show_name no) (do_not_autoplace no) (effects (font (size 1.27 1.27))))
  (property "Package" "0603" (at 68.58 35.56 0) (hide yes) (show_name no) (do_not_autoplace no) (effects (font (size 1.27 1.27))))
  (property "Sourcing" "GENERIC" (at 68.58 35.56 0) (hide yes) (show_name no) (do_not_autoplace no) (effects (font (size 1.27 1.27))))
  (property "Domain" "PELV" (at 68.58 35.56 0) (hide yes) (show_name no) (do_not_autoplace no) (effects (font (size 1.27 1.27))))
  (pin "1")
  (pin "2"))
 (symbol
  (lib_id "dcdc:PWR_GND")
  (at 22.86 30.48 270)
  (unit 1)
  (body_style 1)
  (exclude_from_sim no)
  (in_bom yes)
  (on_board yes)
  (in_pos_files yes)
  (dnp no)
  (property "Reference" "#PWR01004" (at 22.86 30.48 90) (hide yes) (show_name no) (do_not_autoplace no) (effects (font (size 1 1))))
  (property "Value" "GND" (at 17.7 30.48 90) (show_name no) (do_not_autoplace no) (effects (font (size 1 1))))
  (property "Footprint" "" (at 22.86 30.48 0) (hide yes) (show_name no) (do_not_autoplace no) (effects (font (size 1.27 1.27))))
  (property "Datasheet" "" (at 22.86 30.48 0) (show_name no) (do_not_autoplace no) (effects (font (size 1.27 1.27))))
  (property "Description" "" (at 22.86 30.48 0) (show_name no) (do_not_autoplace no) (effects (font (size 1.27 1.27))))
  (pin "1"))
 (symbol
  (lib_id "dcdc:PWR_3V3")
  (at 22.86 33.02 90)
  (unit 1)
  (body_style 1)
  (exclude_from_sim no)
  (in_bom yes)
  (on_board yes)
  (in_pos_files yes)
  (dnp no)
  (property "Reference" "#PWR01003" (at 22.86 33.02 90) (hide yes) (show_name no) (do_not_autoplace no) (effects (font (size 1 1))))
  (property "Value" "3V3" (at 17.7 33.02 90) (show_name no) (do_not_autoplace no) (effects (font (size 1 1))))
  (property "Footprint" "" (at 22.86 33.02 0) (hide yes) (show_name no) (do_not_autoplace no) (effects (font (size 1.27 1.27))))
  (property "Datasheet" "" (at 22.86 33.02 0) (show_name no) (do_not_autoplace no) (effects (font (size 1.27 1.27))))
  (property "Description" "" (at 22.86 33.02 0) (show_name no) (do_not_autoplace no) (effects (font (size 1.27 1.27))))
  (pin "1"))
 (symbol
  (lib_id "dcdc:C")
  (at 81.28 35.56 0)
  (unit 1)
  (body_style 1)
  (exclude_from_sim no)
  (in_bom yes)
  (on_board yes)
  (in_pos_files yes)
  (dnp no)
  (property "Reference" "C101" (at 88.508 34.66 0) (show_name no) (do_not_autoplace no) (effects (font (size 1.1 1.1)
    (bold yes))))
  (property "Value" "100p 50V" (at 88.508 36.46 0) (show_name no) (do_not_autoplace no) (effects (font (size 1.1 1.1))))
  (property "Footprint" "" (at 81.28 35.56 0) (hide yes) (show_name no) (do_not_autoplace no) (effects (font (size 1.27 1.27))))
  (property "Datasheet" "" (at 81.28 35.56 0) (hide yes) (show_name no) (do_not_autoplace no) (effects (font (size 1.27 1.27))))
  (property "Description" "Capacitor 100p 5% 50V C0G 0603" (at 81.28 35.56 0) (hide yes) (show_name no) (do_not_autoplace no) (effects (font (size 1.27 1.27))))
  (property "Manufacturer" "" (at 81.28 35.56 0) (hide yes) (show_name no) (do_not_autoplace no) (effects (font (size 1.27 1.27))))
  (property "MPN" "" (at 81.28 35.56 0) (hide yes) (show_name no) (do_not_autoplace no) (effects (font (size 1.27 1.27))))
  (property "Package" "0603" (at 81.28 35.56 0) (hide yes) (show_name no) (do_not_autoplace no) (effects (font (size 1.27 1.27))))
  (property "Sourcing" "GENERIC" (at 81.28 35.56 0) (hide yes) (show_name no) (do_not_autoplace no) (effects (font (size 1.27 1.27))))
  (property "Domain" "PELV" (at 81.28 35.56 0) (hide yes) (show_name no) (do_not_autoplace no) (effects (font (size 1.27 1.27))))
  (pin "1")
  (pin "2"))
 (symbol
  (lib_id "dcdc:PWR_GND")
  (at 55.88 39.37 0)
  (unit 1)
  (body_style 1)
  (exclude_from_sim no)
  (in_bom yes)
  (on_board yes)
  (in_pos_files yes)
  (dnp no)
  (property "Reference" "#PWR01008" (at 55.88 39.37 0) (hide yes) (show_name no) (do_not_autoplace no) (effects (font (size 1 1))))
  (property "Value" "GND" (at 55.88 43.77 0) (show_name no) (do_not_autoplace no) (effects (font (size 1 1))))
  (property "Footprint" "" (at 55.88 39.37 0) (hide yes) (show_name no) (do_not_autoplace no) (effects (font (size 1.27 1.27))))
  (property "Datasheet" "" (at 55.88 39.37 0) (show_name no) (do_not_autoplace no) (effects (font (size 1.27 1.27))))
  (property "Description" "" (at 55.88 39.37 0) (show_name no) (do_not_autoplace no) (effects (font (size 1.27 1.27))))
  (pin "1"))
 (symbol
  (lib_id "dcdc:PWR_3V3")
  (at 33.02 60.96 180)
  (unit 1)
  (body_style 1)
  (exclude_from_sim no)
  (in_bom yes)
  (on_board yes)
  (in_pos_files yes)
  (dnp no)
  (property "Reference" "#PWR01014" (at 33.02 60.96 0) (hide yes) (show_name no) (do_not_autoplace no) (effects (font (size 1 1))))
  (property "Value" "3V3" (at 33.02 65.36 0) (show_name no) (do_not_autoplace no) (effects (font (size 1 1))))
  (property "Footprint" "" (at 33.02 60.96 0) (hide yes) (show_name no) (do_not_autoplace no) (effects (font (size 1.27 1.27))))
  (property "Datasheet" "" (at 33.02 60.96 0) (show_name no) (do_not_autoplace no) (effects (font (size 1.27 1.27))))
  (property "Description" "" (at 33.02 60.96 0) (show_name no) (do_not_autoplace no) (effects (font (size 1.27 1.27))))
  (pin "1"))
 (symbol
  (lib_id "dcdc:PWR_+24V")
  (at 20.32 60.96 180)
  (unit 1)
  (body_style 1)
  (exclude_from_sim no)
  (in_bom yes)
  (on_board yes)
  (in_pos_files yes)
  (dnp no)
  (property "Reference" "#PWR01013" (at 20.32 60.96 0) (hide yes) (show_name no) (do_not_autoplace no) (effects (font (size 1 1))))
  (property "Value" "+24V" (at 20.32 65.36 0) (show_name no) (do_not_autoplace no) (effects (font (size 1 1))))
  (property "Footprint" "" (at 20.32 60.96 0) (hide yes) (show_name no) (do_not_autoplace no) (effects (font (size 1.27 1.27))))
  (property "Datasheet" "" (at 20.32 60.96 0) (show_name no) (do_not_autoplace no) (effects (font (size 1.27 1.27))))
  (property "Description" "" (at 20.32 60.96 0) (show_name no) (do_not_autoplace no) (effects (font (size 1.27 1.27))))
  (pin "1"))
 (symbol
  (lib_id "dcdc:PWR_3V3")
  (at 68.58 29.21 0)
  (unit 1)
  (body_style 1)
  (exclude_from_sim no)
  (in_bom yes)
  (on_board yes)
  (in_pos_files yes)
  (dnp no)
  (property "Reference" "#PWR01009" (at 68.58 29.21 0) (hide yes) (show_name no) (do_not_autoplace no) (effects (font (size 1 1))))
  (property "Value" "3V3" (at 68.58 25.01 0) (show_name no) (do_not_autoplace no) (effects (font (size 1 1))))
  (property "Footprint" "" (at 68.58 29.21 0) (hide yes) (show_name no) (do_not_autoplace no) (effects (font (size 1.27 1.27))))
  (property "Datasheet" "" (at 68.58 29.21 0) (show_name no) (do_not_autoplace no) (effects (font (size 1.27 1.27))))
  (property "Description" "" (at 68.58 29.21 0) (show_name no) (do_not_autoplace no) (effects (font (size 1.27 1.27))))
  (pin "1"))
 (symbol
  (lib_id "dcdc:PWR_FLAG")
  (at 45.72 58.42 0)
  (unit 1)
  (body_style 1)
  (exclude_from_sim no)
  (in_bom yes)
  (on_board yes)
  (in_pos_files yes)
  (dnp no)
  (property "Reference" "#FLG103" (at 45.72 54.48 0) (show_name no) (do_not_autoplace no) (effects (font (size 1.1 1.1)
    (bold yes))))
  (property "Value" "PWR_FLAG" (at 45.72 59.82 0) (show_name no) (do_not_autoplace no) (effects (font (size 1.1 1.1))))
  (property "Footprint" "" (at 45.72 58.42 0) (hide yes) (show_name no) (do_not_autoplace no) (effects (font (size 1.27 1.27))))
  (property "Datasheet" "" (at 45.72 58.42 0) (hide yes) (show_name no) (do_not_autoplace no) (effects (font (size 1.27 1.27))))
  (property "Description" "ERC power flag" (at 45.72 58.42 0) (hide yes) (show_name no) (do_not_autoplace no) (effects (font (size 1.27 1.27))))
  (property "Manufacturer" "" (at 45.72 58.42 0) (hide yes) (show_name no) (do_not_autoplace no) (effects (font (size 1.27 1.27))))
  (property "MPN" "" (at 45.72 58.42 0) (hide yes) (show_name no) (do_not_autoplace no) (effects (font (size 1.27 1.27))))
  (property "Package" "" (at 45.72 58.42 0) (hide yes) (show_name no) (do_not_autoplace no) (effects (font (size 1.27 1.27))))
  (property "Sourcing" "NOPART" (at 45.72 58.42 0) (hide yes) (show_name no) (do_not_autoplace no) (effects (font (size 1.27 1.27))))
  (property "Domain" "PELV" (at 45.72 58.42 0) (hide yes) (show_name no) (do_not_autoplace no) (effects (font (size 1.27 1.27))))
  (pin "1"))
 (symbol
  (lib_id "dcdc:PWR_3V3")
  (at 99.06 29.21 0)
  (unit 1)
  (body_style 1)
  (exclude_from_sim no)
  (in_bom yes)
  (on_board yes)
  (in_pos_files yes)
  (dnp no)
  (property "Reference" "#PWR01011" (at 99.06 29.21 0) (hide yes) (show_name no) (do_not_autoplace no) (effects (font (size 1 1))))
  (property "Value" "3V3" (at 99.06 25.01 0) (show_name no) (do_not_autoplace no) (effects (font (size 1 1))))
  (property "Footprint" "" (at 99.06 29.21 0) (hide yes) (show_name no) (do_not_autoplace no) (effects (font (size 1.27 1.27))))
  (property "Datasheet" "" (at 99.06 29.21 0) (show_name no) (do_not_autoplace no) (effects (font (size 1.27 1.27))))
  (property "Description" "" (at 99.06 29.21 0) (show_name no) (do_not_autoplace no) (effects (font (size 1.27 1.27))))
  (pin "1"))
 (symbol
  (lib_id "dcdc:J_LOGIC")
  (at 30.48 35.56 0)
  (unit 1)
  (body_style 1)
  (exclude_from_sim no)
  (in_bom yes)
  (on_board yes)
  (in_pos_files yes)
  (dnp no)
  (property "Reference" "J101" (at 31.75 25.07 0) (show_name no) (do_not_autoplace no) (effects (font (size 1.1 1.1)
    (bold yes))))
  (property "Value" "TSW-108-07-G-D" (at 31.75 48.59 0) (show_name no) (do_not_autoplace no) (effects (font (size 1.1 1.1))))
  (property "Footprint" "" (at 30.48 35.56 0) (hide yes) (show_name no) (do_not_autoplace no) (effects (font (size 1.27 1.27))))
  (property "Datasheet" "https://suddendocs.samtec.com/catalog_english/tsw_th.pdf" (at 30.48 35.56 0) (hide yes) (show_name no) (do_not_autoplace no) (effects (font (size 1.27 1.27))))
  (property "Description" "Header 2x8 2.54 mm, logic side to power board" (at 30.48 35.56 0) (hide yes) (show_name no) (do_not_autoplace no) (effects (font (size 1.27 1.27))))
  (property "Manufacturer" "Samtec" (at 30.48 35.56 0) (hide yes) (show_name no) (do_not_autoplace no) (effects (font (size 1.27 1.27))))
  (property "MPN" "TSW-108-07-G-D" (at 30.48 35.56 0) (hide yes) (show_name no) (do_not_autoplace no) (effects (font (size 1.27 1.27))))
  (property "Package" "2x8 2.54 mm THT" (at 30.48 35.56 0) (hide yes) (show_name no) (do_not_autoplace no) (effects (font (size 1.27 1.27))))
  (property "Sourcing" "ORDERABLE" (at 30.48 35.56 0) (hide yes) (show_name no) (do_not_autoplace no) (effects (font (size 1.27 1.27))))
  (property "Domain" "PELV" (at 30.48 35.56 0) (hide yes) (show_name no) (do_not_autoplace no) (effects (font (size 1.27 1.27))))
  (pin "1")
  (pin "2")
  (pin "3")
  (pin "4")
  (pin "5")
  (pin "6")
  (pin "7")
  (pin "8")
  (pin "9")
  (pin "10")
  (pin "11")
  (pin "12")
  (pin "13")
  (pin "14")
  (pin "15")
  (pin "16")))
